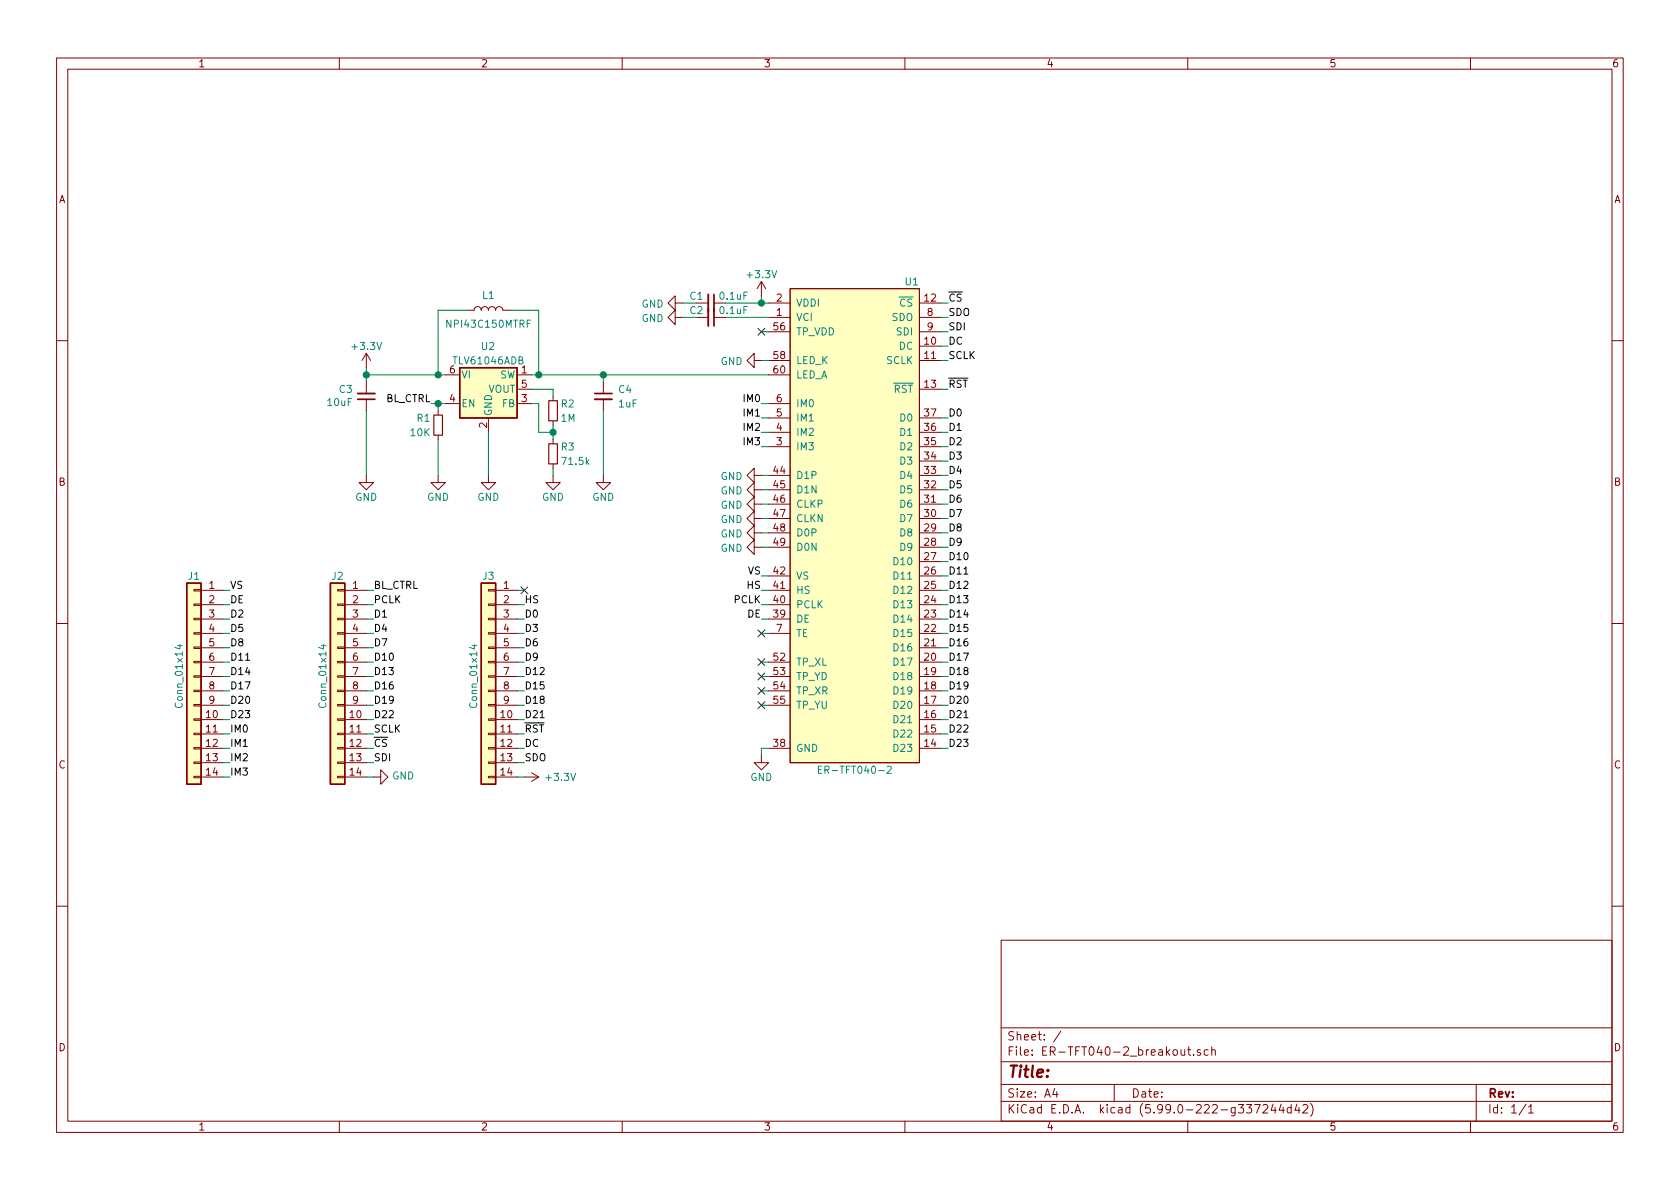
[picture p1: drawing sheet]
EESchema Schematic File Version 5
EELAYER 30 0
EELAYER END
$Descr A4 11693 8268
encoding utf-8
Sheet 1 1
Title ""
Date ""
Rev ""
Comp ""
Comment1 ""
Comment2 ""
Comment3 ""
Comment4 ""
Comment5 ""
Comment6 ""
Comment7 ""
Comment8 ""
Comment9 ""
$EndDescr
$Comp
L Display_Graphic_Extra:ER-TFT040-2 U1
U 1 1
P 5950 3600
F 0 "U1" H 6400 5250 50  0000 R CNN
F 1 "ER-TFT040-2" H 5950 1850 50  0000 C CNN
F 2 "Connector_FFC-FPC_Extra:Molex_54132-5033_1x60-1MP_P0.5mm_Horizontal" H 5750 3600 50  0001 C CNN
F 3 "https://www.buydisplay.com/download/manual/ER-TFT040-2_Datasheet.pdf" H 5750 3600 50  0001 C CNN
	1    5950 3600
	1    0    0    -1  
$EndComp
Wire Wire Line
	6550 2100 6600 2100
Wire Wire Line
	6550 2200 6600 2200
Wire Wire Line
	6550 2300 6600 2300
Wire Wire Line
	6550 2400 6600 2400
Wire Wire Line
	6550 2500 6600 2500
Wire Wire Line
	6550 2700 6600 2700
Wire Wire Line
	6550 2900 6600 2900
Wire Wire Line
	6550 3000 6600 3000
Wire Wire Line
	6550 3100 6600 3100
Wire Wire Line
	6550 3200 6600 3200
Wire Wire Line
	6550 3300 6600 3300
Wire Wire Line
	6550 3400 6600 3400
Wire Wire Line
	6550 3500 6600 3500
Wire Wire Line
	6550 3600 6600 3600
Wire Wire Line
	6550 3700 6600 3700
Wire Wire Line
	6550 3800 6600 3800
Wire Wire Line
	6550 3900 6600 3900
Wire Wire Line
	6550 4000 6600 4000
Wire Wire Line
	6550 4100 6600 4100
Wire Wire Line
	6550 4200 6600 4200
Wire Wire Line
	6550 4300 6600 4300
Wire Wire Line
	6550 4400 6600 4400
Wire Wire Line
	6550 4500 6600 4500
Wire Wire Line
	6550 4600 6600 4600
Wire Wire Line
	6550 4700 6600 4700
Wire Wire Line
	6550 4800 6600 4800
Wire Wire Line
	6550 4900 6600 4900
Wire Wire Line
	6550 5000 6600 5000
Wire Wire Line
	6550 5100 6600 5100
Wire Wire Line
	6550 5200 6600 5200
Wire Wire Line
	5350 2100 5300 2100
Wire Wire Line
	5350 2300 5300 2300
Wire Wire Line
	5350 2500 5300 2500
Wire Wire Line
	5350 2800 5300 2800
Wire Wire Line
	5350 2900 5300 2900
Wire Wire Line
	5350 3000 5300 3000
Wire Wire Line
	5350 3100 5300 3100
Wire Wire Line
	5350 3300 5300 3300
Wire Wire Line
	5350 3400 5300 3400
Wire Wire Line
	5350 3500 5300 3500
Wire Wire Line
	5350 3600 5300 3600
Wire Wire Line
	5350 3700 5300 3700
Wire Wire Line
	5350 3800 5300 3800
Wire Wire Line
	5350 4000 5300 4000
Wire Wire Line
	5350 4100 5300 4100
Wire Wire Line
	5350 4200 5300 4200
Wire Wire Line
	5350 4300 5300 4300
Wire Wire Line
	5350 4400 5300 4400
Wire Wire Line
	5350 4600 5300 4600
Wire Wire Line
	5350 4700 5300 4700
Wire Wire Line
	5350 4800 5300 4800
Wire Wire Line
	5350 4900 5300 4900
Wire Wire Line
	5350 5200 5300 5200
NoConn ~ 5300 2300
Wire Wire Line
	5300 2100 5300 2050
Wire Wire Line
	5300 2100 5050 2100
Connection ~ 5300 2100
$Comp
L Device:C_Small C1
U 1 1
P 4950 2100
F 0 "C1" V 4900 2050 50  0000 R CNN
F 1 "0.1uF" V 4900 2150 50  0000 L CNN
F 2 "Capacitor_SMD:C_0603_1608Metric" H 4950 2100 50  0001 C CNN
F 3 "~" H 4950 2100 50  0001 C CNN
	1    4950 2100
	0    1    1    0   
$EndComp
$Comp
L Device:C_Small C2
U 1 1
P 4950 2200
F 0 "C2" V 4900 2150 50  0000 R CNN
F 1 "0.1uF" V 4900 2250 50  0000 L CNN
F 2 "Capacitor_SMD:C_0603_1608Metric" H 4950 2200 50  0001 C CNN
F 3 "~" H 4950 2200 50  0001 C CNN
	1    4950 2200
	0    1    1    0   
$EndComp
Wire Wire Line
	5050 2200 5350 2200
Wire Wire Line
	4850 2100 4750 2100
Wire Wire Line
	4850 2200 4750 2200
$Comp
L power:GND #PWR0101
U 1 1
P 4750 2100
F 0 "#PWR0101" H 4750 1850 50  0001 C CNN
F 1 "GND" V 4755 1972 50  0000 R CNN
F 2 "" H 4750 2100 50  0001 C CNN
F 3 "" H 4750 2100 50  0001 C CNN
	1    4750 2100
	0    1    1    0   
$EndComp
$Comp
L power:GND #PWR0102
U 1 1
P 4750 2200
F 0 "#PWR0102" H 4750 1950 50  0001 C CNN
F 1 "GND" V 4755 2072 50  0000 R CNN
F 2 "" H 4750 2200 50  0001 C CNN
F 3 "" H 4750 2200 50  0001 C CNN
	1    4750 2200
	0    1    1    0   
$EndComp
$Comp
L power:+3.3V #PWR0103
U 1 1
P 5300 2050
F 0 "#PWR0103" H 5300 1900 50  0001 C CNN
F 1 "+3.3V" H 5300 2200 50  0000 C CNN
F 2 "" H 5300 2050 50  0001 C CNN
F 3 "" H 5300 2050 50  0001 C CNN
	1    5300 2050
	1    0    0    -1  
$EndComp
$Comp
L power:GND #PWR0104
U 1 1
P 5300 5250
F 0 "#PWR0104" H 5300 5000 50  0001 C CNN
F 1 "GND" H 5300 5100 50  0000 C CNN
F 2 "" H 5300 5250 50  0001 C CNN
F 3 "" H 5300 5250 50  0001 C CNN
	1    5300 5250
	1    0    0    -1  
$EndComp
Wire Wire Line
	5300 5200 5300 5250
NoConn ~ 5300 4600
NoConn ~ 5300 4700
NoConn ~ 5300 4800
NoConn ~ 5300 4900
NoConn ~ 5300 4400
$Comp
L power:GND #PWR0105
U 1 1
P 5300 3300
F 0 "#PWR0105" H 5300 3050 50  0001 C CNN
F 1 "GND" V 5305 3172 50  0000 R CNN
F 2 "" H 5300 3300 50  0001 C CNN
F 3 "" H 5300 3300 50  0001 C CNN
	1    5300 3300
	0    1    1    0   
$EndComp
$Comp
L power:GND #PWR0106
U 1 1
P 5300 3400
F 0 "#PWR0106" H 5300 3150 50  0001 C CNN
F 1 "GND" V 5305 3272 50  0000 R CNN
F 2 "" H 5300 3400 50  0001 C CNN
F 3 "" H 5300 3400 50  0001 C CNN
	1    5300 3400
	0    1    1    0   
$EndComp
$Comp
L power:GND #PWR0107
U 1 1
P 5300 3500
F 0 "#PWR0107" H 5300 3250 50  0001 C CNN
F 1 "GND" V 5305 3372 50  0000 R CNN
F 2 "" H 5300 3500 50  0001 C CNN
F 3 "" H 5300 3500 50  0001 C CNN
	1    5300 3500
	0    1    1    0   
$EndComp
$Comp
L power:GND #PWR0108
U 1 1
P 5300 3600
F 0 "#PWR0108" H 5300 3350 50  0001 C CNN
F 1 "GND" V 5305 3472 50  0000 R CNN
F 2 "" H 5300 3600 50  0001 C CNN
F 3 "" H 5300 3600 50  0001 C CNN
	1    5300 3600
	0    1    1    0   
$EndComp
$Comp
L power:GND #PWR0109
U 1 1
P 5300 3800
F 0 "#PWR0109" H 5300 3550 50  0001 C CNN
F 1 "GND" V 5305 3672 50  0000 R CNN
F 2 "" H 5300 3800 50  0001 C CNN
F 3 "" H 5300 3800 50  0001 C CNN
	1    5300 3800
	0    1    1    0   
$EndComp
$Comp
L power:GND #PWR0110
U 1 1
P 5300 3700
F 0 "#PWR0110" H 5300 3450 50  0001 C CNN
F 1 "GND" V 5305 3572 50  0000 R CNN
F 2 "" H 5300 3700 50  0001 C CNN
F 3 "" H 5300 3700 50  0001 C CNN
	1    5300 3700
	0    1    1    0   
$EndComp
Text Label 5300 4000 2    50   ~ 0
VS
Text Label 5300 4100 2    50   ~ 0
HS
Text Label 5300 4200 2    50   ~ 0
PCLK
Text Label 5300 4300 2    50   ~ 0
DE
Text Label 5300 2800 2    50   ~ 0
IM0
Text Label 5300 2900 2    50   ~ 0
IM1
Text Label 5300 3000 2    50   ~ 0
IM2
Text Label 5300 3100 2    50   ~ 0
IM3
Text Label 6600 2100 0    50   ~ 0
~CS~
Text Label 6600 2200 0    50   ~ 0
SDO
Text Label 6600 2300 0    50   ~ 0
SDI
Text Label 6600 2400 0    50   ~ 0
DC
Text Label 6600 2500 0    50   ~ 0
SCLK
Text Label 6600 2700 0    50   ~ 0
~RST~
Text Label 6600 2900 0    50   ~ 0
D0
Text Label 6600 3000 0    50   ~ 0
D1
Text Label 6600 3100 0    50   ~ 0
D2
Text Label 6600 3200 0    50   ~ 0
D3
Text Label 6600 3300 0    50   ~ 0
D4
Text Label 6600 3400 0    50   ~ 0
D5
Text Label 6600 3500 0    50   ~ 0
D6
Text Label 6600 3600 0    50   ~ 0
D7
Text Label 6600 3700 0    50   ~ 0
D8
Text Label 6600 3800 0    50   ~ 0
D9
Text Label 6600 3900 0    50   ~ 0
D10
Text Label 6600 4000 0    50   ~ 0
D11
Text Label 6600 4100 0    50   ~ 0
D12
Text Label 6600 4200 0    50   ~ 0
D13
Text Label 6600 4300 0    50   ~ 0
D14
Text Label 6600 4400 0    50   ~ 0
D15
Text Label 6600 4500 0    50   ~ 0
D16
Text Label 6600 4600 0    50   ~ 0
D17
Text Label 6600 4700 0    50   ~ 0
D18
Text Label 6600 4800 0    50   ~ 0
D19
Text Label 6600 4900 0    50   ~ 0
D20
Text Label 6600 5000 0    50   ~ 0
D21
Text Label 6600 5100 0    50   ~ 0
D22
Text Label 6600 5200 0    50   ~ 0
D23
Text Label 3650 5200 0    50   ~ 0
DC
Text Label 2600 5300 0    50   ~ 0
SDI
Text Label 2600 5200 0    50   ~ 0
~CS~
Text Label 2600 5100 0    50   ~ 0
SCLK
Text Label 3650 5300 0    50   ~ 0
SDO
Text Label 3650 5100 0    50   ~ 0
~RST~
Text Label 1600 5200 0    50   ~ 0
IM1
Text Label 1600 5300 0    50   ~ 0
IM2
Text Label 1600 5400 0    50   ~ 0
IM3
Text Label 1600 5100 0    50   ~ 0
IM0
Text Label 1600 4100 0    50   ~ 0
VS
Text Label 3650 4200 0    50   ~ 0
HS
Text Label 2600 4200 0    50   ~ 0
PCLK
Text Label 1600 4200 0    50   ~ 0
DE
Text Label 1600 4300 0    50   ~ 0
D2
Text Label 2600 4300 0    50   ~ 0
D1
Text Label 3650 4400 0    50   ~ 0
D3
Text Label 2600 4400 0    50   ~ 0
D4
Text Label 3650 4300 0    50   ~ 0
D0
$Comp
L power:GND #PWR0111
U 1 1
P 2600 5400
F 0 "#PWR0111" H 2600 5150 50  0001 C CNN
F 1 "GND" V 2605 5272 50  0000 R CNN
F 2 "" H 2600 5400 50  0001 C CNN
F 3 "" H 2600 5400 50  0001 C CNN
	1    2600 5400
	0    -1   -1   0   
$EndComp
$Comp
L power:+3.3V #PWR0112
U 1 1
P 3650 5400
F 0 "#PWR0112" H 3650 5250 50  0001 C CNN
F 1 "+3.3V" V 3650 5650 50  0000 C CNN
F 2 "" H 3650 5400 50  0001 C CNN
F 3 "" H 3650 5400 50  0001 C CNN
	1    3650 5400
	0    1    1    0   
$EndComp
Text Label 1600 4700 0    50   ~ 0
D14
Text Label 1600 4800 0    50   ~ 0
D17
Text Label 2600 4500 0    50   ~ 0
D7
Text Label 3650 4800 0    50   ~ 0
D15
Text Label 2600 4700 0    50   ~ 0
D13
Text Label 3650 4600 0    50   ~ 0
D9
Text Label 2600 4800 0    50   ~ 0
D16
Text Label 1600 4500 0    50   ~ 0
D8
Text Label 3650 4500 0    50   ~ 0
D6
Text Label 2600 4600 0    50   ~ 0
D10
Text Label 3650 4700 0    50   ~ 0
D12
Text Label 2600 4900 0    50   ~ 0
D19
Text Label 1600 4600 0    50   ~ 0
D11
Text Label 3650 5000 0    50   ~ 0
D21
Text Label 1600 4900 0    50   ~ 0
D20
Text Label 1600 5000 0    50   ~ 0
D23
Text Label 2600 5000 0    50   ~ 0
D22
Text Label 3650 4900 0    50   ~ 0
D18
Text Label 1600 4400 0    50   ~ 0
D5
Text Label 2600 4100 0    50   ~ 0
BL_CTRL
$Comp
L Connector_Generic:Conn_01x14 J1
U 1 1
P 1350 4700
F 0 "J1" H 1350 5400 50  0000 C CNN
F 1 "Conn_01x14" V 1450 4700 50  0000 C CNN
F 2 "Connector_PinHeader_2.54mm:PinHeader_1x14_P2.54mm_Vertical" H 1350 4700 50  0001 C CNN
F 3 "~" H 1350 4700 50  0001 C CNN
	1    1350 4700
	-1   0    0    -1  
$EndComp
Wire Wire Line
	1550 4100 1600 4100
Wire Wire Line
	1550 4200 1600 4200
Wire Wire Line
	1550 4300 1600 4300
Wire Wire Line
	1550 4400 1600 4400
Wire Wire Line
	1550 4500 1600 4500
Wire Wire Line
	1550 4600 1600 4600
Wire Wire Line
	1550 4700 1600 4700
Wire Wire Line
	1550 4800 1600 4800
Wire Wire Line
	1550 4900 1600 4900
Wire Wire Line
	1550 5000 1600 5000
Wire Wire Line
	1550 5100 1600 5100
Wire Wire Line
	1550 5200 1600 5200
Wire Wire Line
	1550 5300 1600 5300
Wire Wire Line
	1550 5400 1600 5400
Wire Wire Line
	2550 4400 2600 4400
Wire Wire Line
	2550 4500 2600 4500
Wire Wire Line
	2550 5300 2600 5300
Wire Wire Line
	2550 5100 2600 5100
Wire Wire Line
	2550 4100 2600 4100
Wire Wire Line
	2550 4300 2600 4300
Wire Wire Line
	2550 4200 2600 4200
Wire Wire Line
	2550 5000 2600 5000
Wire Wire Line
	2550 4700 2600 4700
Wire Wire Line
	2550 5200 2600 5200
Wire Wire Line
	2550 4600 2600 4600
Wire Wire Line
	2550 4800 2600 4800
Wire Wire Line
	2550 4900 2600 4900
Wire Wire Line
	2550 5400 2600 5400
$Comp
L Connector_Generic:Conn_01x14 J2
U 1 1
P 2350 4700
F 0 "J2" H 2350 5400 50  0000 C CNN
F 1 "Conn_01x14" V 2450 4700 50  0000 C CNN
F 2 "Connector_PinHeader_2.54mm:PinHeader_1x14_P2.54mm_Vertical" H 2350 4700 50  0001 C CNN
F 3 "~" H 2350 4700 50  0001 C CNN
	1    2350 4700
	-1   0    0    -1  
$EndComp
Wire Wire Line
	3600 4300 3650 4300
Wire Wire Line
	3600 4500 3650 4500
Wire Wire Line
	3600 5000 3650 5000
Wire Wire Line
	3600 4200 3650 4200
Wire Wire Line
	3600 4700 3650 4700
Wire Wire Line
	3600 4900 3650 4900
Wire Wire Line
	3600 5400 3650 5400
Wire Wire Line
	3600 5300 3650 5300
Wire Wire Line
	3600 5200 3650 5200
Wire Wire Line
	3600 4800 3650 4800
Wire Wire Line
	3600 4600 3650 4600
Wire Wire Line
	3600 4400 3650 4400
Wire Wire Line
	3600 5100 3650 5100
Wire Wire Line
	3600 4100 3650 4100
$Comp
L Connector_Generic:Conn_01x14 J3
U 1 1
P 3400 4700
F 0 "J3" H 3400 5400 50  0000 C CNN
F 1 "Conn_01x14" V 3500 4700 50  0000 C CNN
F 2 "Connector_PinHeader_2.54mm:PinHeader_1x14_P2.54mm_Vertical" H 3400 4700 50  0001 C CNN
F 3 "~" H 3400 4700 50  0001 C CNN
	1    3400 4700
	-1   0    0    -1  
$EndComp
NoConn ~ 3650 4100
$Comp
L Regulator_Switching:TLV61046ADB U2
U 1 1
P 3400 2800
F 0 "U2" H 3450 3200 50  0000 R CNN
F 1 "TLV61046ADB" H 3400 3100 50  0000 C CNN
F 2 "Package_TO_SOT_SMD:SOT-23-6" H 3450 2650 50  0001 L CIN
F 3 "http://www.ti.com/lit/ds/symlink/tlv61046a.pdf" H 3400 2900 50  0001 C CNN
	1    3400 2800
	1    0    0    -1  
$EndComp
Wire Wire Line
	3100 2600 3050 2600
Wire Wire Line
	2550 2600 2550 2550
Wire Wire Line
	2550 2600 2550 2650
Connection ~ 2550 2600
Wire Wire Line
	3100 2800 3050 2800
Text Label 3000 2800 2    50   ~ 0
BL_CTRL
$Comp
L Device:C_Small C3
U 1 1
P 2550 2750
F 0 "C3" H 2459 2704 50  0000 R CNN
F 1 "10uF" H 2459 2795 50  0000 R CNN
F 2 "Capacitor_SMD:C_0603_1608Metric" H 2550 2750 50  0001 C CNN
F 3 "~" H 2550 2750 50  0001 C CNN
	1    2550 2750
	1    0    0    1   
$EndComp
$Comp
L power:+3.3V #PWR0115
U 1 1
P 2550 2550
F 0 "#PWR0115" H 2550 2400 50  0001 C CNN
F 1 "+3.3V" H 2550 2700 50  0000 C CNN
F 2 "" H 2550 2550 50  0001 C CNN
F 3 "" H 2550 2550 50  0001 C CNN
	1    2550 2550
	1    0    0    -1  
$EndComp
Connection ~ 3050 2600
Wire Wire Line
	3050 2600 2550 2600
Wire Wire Line
	3700 2700 3850 2700
Wire Wire Line
	3850 2700 3850 2750
Wire Wire Line
	3700 2800 3750 2800
Wire Wire Line
	3750 2800 3750 3000
Wire Wire Line
	3750 3000 3850 3000
$Comp
L Device:R_Small R2
U 1 1
P 3850 2850
F 0 "R2" H 3900 2900 50  0000 L CNN
F 1 "1M" H 3900 2800 50  0000 L CNN
F 2 "Resistor_SMD:R_0603_1608Metric" H 3850 2850 50  0001 C CNN
F 3 "~" H 3850 2850 50  0001 C CNN
	1    3850 2850
	1    0    0    -1  
$EndComp
Wire Wire Line
	3850 3000 3850 2950
$Comp
L Device:R_Small R3
U 1 1
P 3850 3150
F 0 "R3" H 3900 3200 50  0000 L CNN
F 1 "71.5k" H 3900 3100 50  0000 L CNN
F 2 "Resistor_SMD:R_0603_1608Metric" H 3850 3150 50  0001 C CNN
F 3 "~" H 3850 3150 50  0001 C CNN
	1    3850 3150
	1    0    0    -1  
$EndComp
Wire Wire Line
	3850 3000 3850 3050
Connection ~ 3850 3000
Wire Wire Line
	3850 3250 3850 3300
$Comp
L power:GND #PWR0116
U 1 1
P 3850 3300
F 0 "#PWR0116" H 3850 3050 50  0001 C CNN
F 1 "GND" H 3850 3150 50  0000 C CNN
F 2 "" H 3850 3300 50  0001 C CNN
F 3 "" H 3850 3300 50  0001 C CNN
	1    3850 3300
	1    0    0    -1  
$EndComp
$Comp
L Device:C_Small C4
U 1 1
P 4200 2750
F 0 "C4" H 4300 2800 50  0000 L CNN
F 1 "1uF" H 4300 2700 50  0000 L CNN
F 2 "Capacitor_SMD:C_0603_1608Metric" H 4200 2750 50  0001 C CNN
F 3 "~" H 4200 2750 50  0001 C CNN
	1    4200 2750
	1    0    0    -1  
$EndComp
Wire Wire Line
	3700 2600 3750 2600
Wire Wire Line
	3050 2600 3050 2150
Wire Wire Line
	3750 2600 3750 2150
$Comp
L Device:L L1
U 1 1
P 3400 2150
F 0 "L1" V 3500 2150 50  0000 C CNN
F 1 "NPI43C150MTRF" V 3300 2150 50  0000 C CNN
F 2 "Inductor_SMD:L_Taiyo-Yuden_NR-50xx" H 3400 2150 50  0001 C CNN
F 3 "~" H 3400 2150 50  0001 C CNN
	1    3400 2150
	0    -1   -1   0   
$EndComp
Wire Wire Line
	3050 2150 3250 2150
Wire Wire Line
	3550 2150 3750 2150
Wire Wire Line
	3050 2800 3050 2850
Connection ~ 3050 2800
Wire Wire Line
	3050 2800 3000 2800
$Comp
L Device:R_Small R1
U 1 1
P 3050 2950
F 0 "R1" H 3100 3000 50  0000 L CNN
F 1 "10K" H 3100 2900 50  0000 L CNN
F 2 "Resistor_SMD:R_0603_1608Metric" H 3050 2950 50  0001 C CNN
F 3 "~" H 3050 2950 50  0001 C CNN
	1    3050 2950
	-1   0    0    -1  
$EndComp
$Comp
L power:GND #PWR0119
U 1 1
P 5300 2500
F 0 "#PWR0119" H 5300 2250 50  0001 C CNN
F 1 "GND" V 5305 2372 50  0000 R CNN
F 2 "" H 5300 2500 50  0001 C CNN
F 3 "" H 5300 2500 50  0001 C CNN
	1    5300 2500
	0    1    1    0   
$EndComp
Wire Wire Line
	3750 2600 4200 2600
Wire Wire Line
	4200 2600 4200 2650
Connection ~ 3750 2600
Connection ~ 4200 2600
Wire Wire Line
	4200 2600 5350 2600
$Comp
L power:GND #PWR0114
U 1 1
P 2550 3300
F 0 "#PWR0114" H 2550 3050 50  0001 C CNN
F 1 "GND" H 2550 3150 50  0000 C CNN
F 2 "" H 2550 3300 50  0001 C CNN
F 3 "" H 2550 3300 50  0001 C CNN
	1    2550 3300
	1    0    0    -1  
$EndComp
Wire Wire Line
	2550 2850 2550 3300
$Comp
L power:GND #PWR0118
U 1 1
P 3050 3300
F 0 "#PWR0118" H 3050 3050 50  0001 C CNN
F 1 "GND" H 3050 3150 50  0000 C CNN
F 2 "" H 3050 3300 50  0001 C CNN
F 3 "" H 3050 3300 50  0001 C CNN
	1    3050 3300
	1    0    0    -1  
$EndComp
Wire Wire Line
	3050 3050 3050 3300
$Comp
L power:GND #PWR0113
U 1 1
P 3400 3300
F 0 "#PWR0113" H 3400 3050 50  0001 C CNN
F 1 "GND" H 3400 3150 50  0000 C CNN
F 2 "" H 3400 3300 50  0001 C CNN
F 3 "" H 3400 3300 50  0001 C CNN
	1    3400 3300
	1    0    0    -1  
$EndComp
Wire Wire Line
	3400 3000 3400 3300
$Comp
L power:GND #PWR0117
U 1 1
P 4200 3300
F 0 "#PWR0117" H 4200 3050 50  0001 C CNN
F 1 "GND" H 4200 3150 50  0000 C CNN
F 2 "" H 4200 3300 50  0001 C CNN
F 3 "" H 4200 3300 50  0001 C CNN
	1    4200 3300
	1    0    0    -1  
$EndComp
Wire Wire Line
	4200 2850 4200 3300
$EndSCHEMATC
